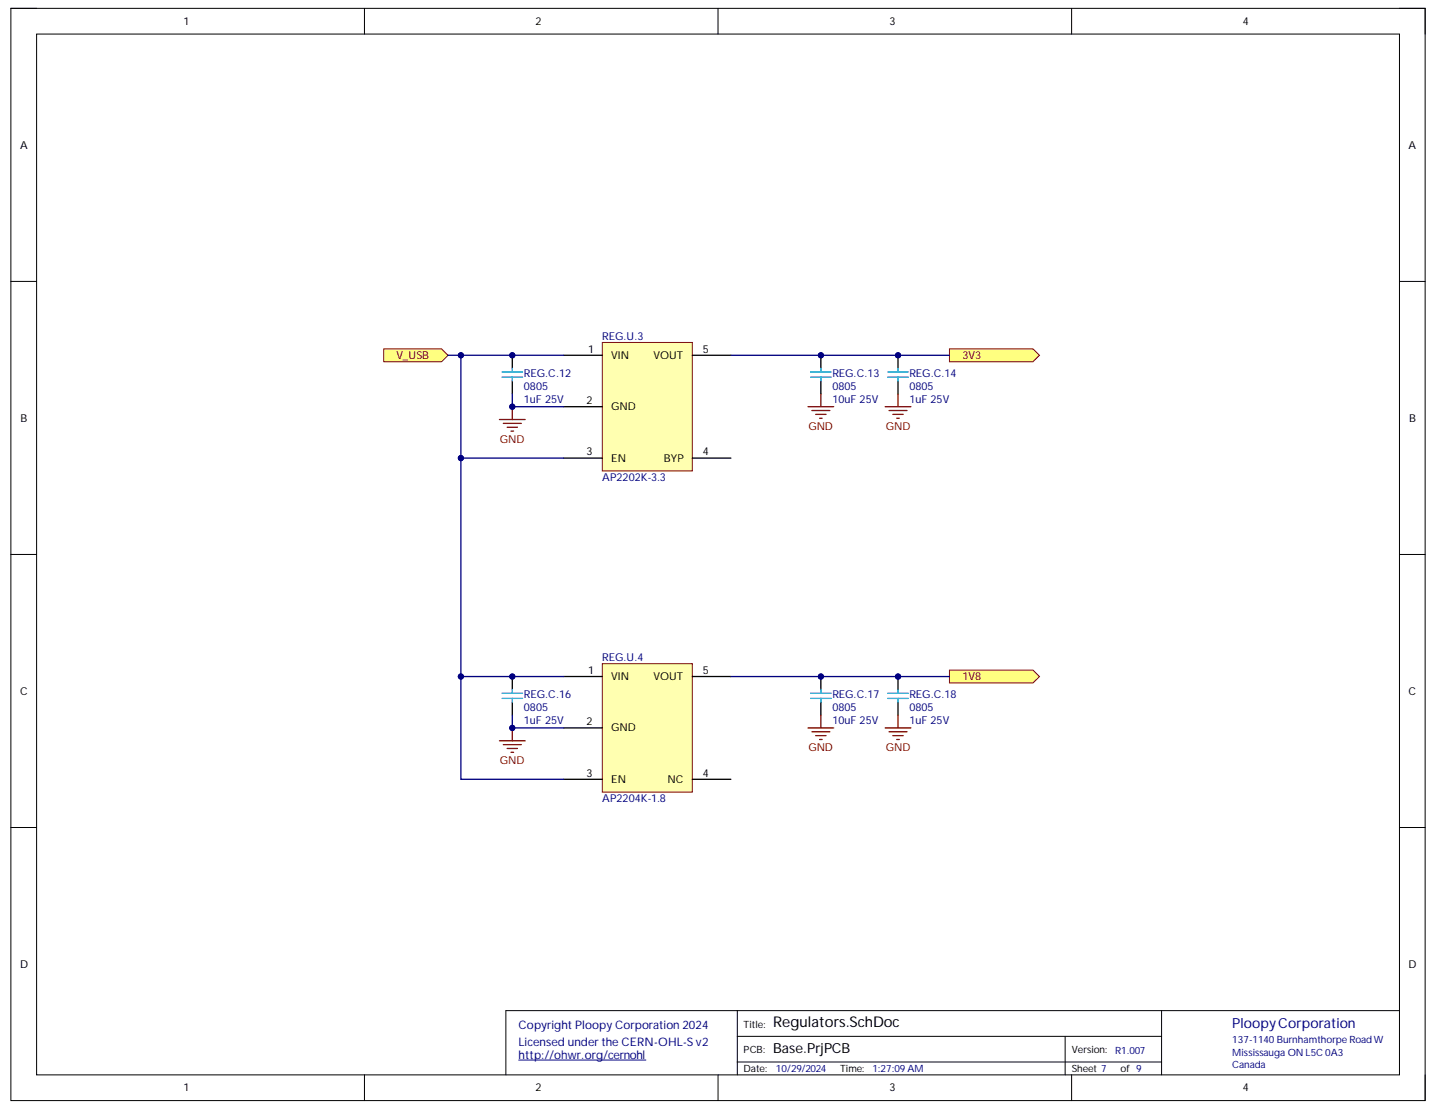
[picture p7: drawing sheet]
<svg xmlns="http://www.w3.org/2000/svg" width="279mm" height="216mm" viewBox="0 0 279 216" stroke-linecap="round" stroke-linejoin="round" font-family="sans-serif">
<path d="M2.1 1.6h274.8v212.3h-274.8z" fill="none" stroke="#000" stroke-width=".19"/>
<path d="M7.1 6.6h264.8v202.3h-264.8z" fill-rule="evenodd" fill="#fff"/>
<g fill="none" stroke="#000" stroke-width=".19">
<path d="M2.1 1.6h5M7.1 6.6h264.8v202.3h-264.8zM70.8 1.6v5M139.5 1.6v5M208.2 1.6v5M271.9 1.6h5v5M2.1 54.7h5M271.9 54.7h5M2.1 107.7h5M271.9 107.8h5M2.1 160.8h5M271.9 160.8h5"/>
<path d="M143.3 196.4v12.5M225.7 196.4v12.5M271.9 196.4h-173.6v12.5M70.8 208.9v5M139.5 208.9v5M143.3 201.4h82.4M143.3 206.4h82.4M207 201.4v7.5M208.2 208.9v5M276.9 208.9v5"/>
</g>
<path d="M100.8 206h24.7" fill="none" stroke="#000080" stroke-width=".19"/>
<path d="M99.5 79v2.5M157 79h5M157.7 79.8h3.5M159.5 76.5v2.5M97 81.5h5M97.8 82.3h3.5M98.5 83h2M99.3 83.8h.5M158.5 80.5h2M159.2 81.3h.5" fill="none" stroke="#800000" stroke-width=".25"/>
<circle cx="99.5" cy="79" r=".5" fill="#000080"/>
<circle cx="99.5" cy="79" r=".5" fill="none" stroke="#000080" stroke-width=".19"/>
<circle cx="99.5" cy="69" r=".5" fill="#000080"/>
<circle cx="99.5" cy="69" r=".5" fill="none" stroke="#000080" stroke-width=".19"/>
<path d="M99.5 69v2.5" fill="none" stroke="#000" stroke-width=".25"/>
<circle cx="99.5" cy="69" r=".5" fill="#000080"/>
<circle cx="99.5" cy="69" r=".5" fill="none" stroke="#000080" stroke-width=".19"/>
<path d="M99.5 74v2.5" fill="none" stroke="#000" stroke-width=".25"/>
<path d="M97.5 73.3h4M97.5 72.3h4M99.5 71.5v.8M99.5 73.3v.7" fill="none" stroke="#009cca" stroke-width=".25"/>
<path d="M74.6 67.8h11.2l1.3 1.2-1.3 1.3h-11.2z" fill-rule="evenodd" fill="#ffff80"/>
<path d="M74.6 67.8h11.2l1.3 1.2-1.3 1.3h-11.2z" fill="none" stroke="#800000" stroke-width=".19"/>
<path d="M184.5 67.8h16.2l1.3 1.2-1.3 1.3h-16.2z" fill-rule="evenodd" fill="#ffff80"/>
<path d="M184.5 67.8h16.2l1.3 1.2-1.3 1.3h-16.2z" fill="none" stroke="#800000" stroke-width=".19"/>
<circle cx="159.5" cy="69" r=".5" fill="#000080"/>
<circle cx="159.5" cy="69" r=".5" fill="none" stroke="#000080" stroke-width=".19"/>
<path d="M159.5 69v2.5" fill="none" stroke="#000" stroke-width=".25"/>
<circle cx="159.5" cy="69" r=".5" fill="#000080"/>
<circle cx="159.5" cy="69" r=".5" fill="none" stroke="#000080" stroke-width=".19"/>
<path d="M159.5 74v2.5" fill="none" stroke="#000" stroke-width=".25"/>
<path d="M157.5 73.3h4M157.5 72.3h4M159.5 71.5v.8M159.5 73.3v.7" fill="none" stroke="#009cca" stroke-width=".25"/>
<circle cx="174.5" cy="69" r=".5" fill="#000080"/>
<circle cx="174.5" cy="69" r=".5" fill="none" stroke="#000080" stroke-width=".19"/>
<path d="M174.5 69v2.5" fill="none" stroke="#000" stroke-width=".25"/>
<circle cx="174.5" cy="69" r=".5" fill="#000080"/>
<circle cx="174.5" cy="69" r=".5" fill="none" stroke="#000080" stroke-width=".19"/>
<path d="M174.5 74v2.5" fill="none" stroke="#000" stroke-width=".25"/>
<path d="M172.5 73.3h4M172.5 72.3h4M174.5 71.5v.8M174.5 73.3v.7" fill="none" stroke="#009cca" stroke-width=".25"/>
<path d="M172 79h5M172.7 79.8h3.5M174.5 76.5v2.5M173.5 80.5h2M174.2 81.3h.5" fill="none" stroke="#800000" stroke-width=".25"/>
<path d="M117 66.5h17.5v25h-17.5z" fill-rule="evenodd" fill="#ffffb0"/>
<path d="M117 66.5h17.5v25h-17.5z" fill="none" stroke="#800000" stroke-width=".19"/>
<path d="M109.5 69h7.5M109.5 79h7.5M134.5 69h7.5M109.5 89h7.5M134.5 89h7.5" fill="none" stroke="#000" stroke-width=".25"/>
<path d="M117 129h17.5v24.9h-17.5z" fill-rule="evenodd" fill="#ffffb0"/>
<path d="M117 129h17.5v24.9h-17.5z" fill="none" stroke="#800000" stroke-width=".19"/>
<path d="M109.5 131.5h7.5M134.5 131.5h7.5M109.5 141.5h7.5M109.5 151.4h7.5M134.5 151.4h7.5" fill="none" stroke="#000" stroke-width=".25"/>
<circle cx="159.5" cy="131.5" r=".5" fill="#000080"/>
<circle cx="159.5" cy="131.5" r=".5" fill="none" stroke="#000080" stroke-width=".19"/>
<path d="M159.5 131.5v2.5" fill="none" stroke="#000" stroke-width=".25"/>
<circle cx="159.5" cy="131.5" r=".5" fill="#000080"/>
<circle cx="159.5" cy="131.5" r=".5" fill="none" stroke="#000080" stroke-width=".19"/>
<path d="M159.5 136.5v2.5" fill="none" stroke="#000" stroke-width=".25"/>
<path d="M157.5 135.7h4M157.5 134.7h4M159.5 134v.7M159.5 135.7v.8" fill="none" stroke="#009cca" stroke-width=".25"/>
<path d="M97 144h5M97.8 144.7h3.5M98.5 145.5h2M99.3 146.2h.5M99.5 141.5v2.5" fill="none" stroke="#800000" stroke-width=".25"/>
<circle cx="99.5" cy="141.5" r=".5" fill="#000080"/>
<circle cx="99.5" cy="141.5" r=".5" fill="none" stroke="#000080" stroke-width=".19"/>
<path d="M159.5 139v2.5M157 141.5h5M157.7 142.2h3.5M158.5 143h2M159.2 143.7h.5" fill="none" stroke="#800000" stroke-width=".25"/>
<circle cx="99.5" cy="131.5" r=".5" fill="#000080"/>
<circle cx="99.5" cy="131.5" r=".5" fill="none" stroke="#000080" stroke-width=".19"/>
<path d="M99.5 131.5v2.5" fill="none" stroke="#000" stroke-width=".25"/>
<circle cx="99.5" cy="131.5" r=".5" fill="#000080"/>
<circle cx="99.5" cy="131.5" r=".5" fill="none" stroke="#000080" stroke-width=".19"/>
<path d="M99.5 136.5v2.5" fill="none" stroke="#000" stroke-width=".25"/>
<path d="M97.5 135.7h4M97.5 134.7h4M99.5 134v.7M99.5 135.7v.8" fill="none" stroke="#009cca" stroke-width=".25"/>
<path d="M184.5 130.2h16.2l1.3 1.3-1.3 1.2h-16.2z" fill-rule="evenodd" fill="#ffff80"/>
<path d="M184.5 130.2h16.2l1.3 1.3-1.3 1.2h-16.2z" fill="none" stroke="#800000" stroke-width=".19"/>
<path d="M99.5 76.5v2.5h10" fill="none" stroke="#000080" stroke-width=".25"/>
<circle cx="99.5" cy="79" r=".5" fill="#000080"/>
<circle cx="99.5" cy="79" r=".5" fill="none" stroke="#000080" stroke-width=".19"/>
<path d="M109.5 69h-20v20h20" fill="none" stroke="#000080" stroke-width=".25"/>
<circle cx="89.5" cy="89" r=".5" fill="#000080"/>
<circle cx="89.5" cy="89" r=".5" fill="none" stroke="#000080" stroke-width=".19"/>
<circle cx="89.5" cy="69" r=".5" fill="#000080"/>
<circle cx="89.5" cy="69" r=".5" fill="none" stroke="#000080" stroke-width=".19"/>
<path d="M87.1 69h2.4" fill="none" stroke="#000080" stroke-width=".25"/>
<circle cx="89.5" cy="69" r=".5" fill="#000080"/>
<circle cx="89.5" cy="69" r=".5" fill="none" stroke="#000080" stroke-width=".19"/>
<path d="M142 69h42.5M99.5 139v2.5h10" fill="none" stroke="#000080" stroke-width=".25"/>
<circle cx="99.5" cy="141.5" r=".5" fill="#000080"/>
<circle cx="99.5" cy="141.5" r=".5" fill="none" stroke="#000080" stroke-width=".19"/>
<path d="M89.5 89v42.5h20" fill="none" stroke="#000080" stroke-width=".25"/>
<circle cx="89.5" cy="131.5" r=".5" fill="#000080"/>
<circle cx="89.5" cy="131.5" r=".5" fill="none" stroke="#000080" stroke-width=".19"/>
<circle cx="89.5" cy="89" r=".5" fill="#000080"/>
<circle cx="89.5" cy="89" r=".5" fill="none" stroke="#000080" stroke-width=".19"/>
<path d="M89.5 131.5v19.9h20" fill="none" stroke="#000080" stroke-width=".25"/>
<circle cx="89.5" cy="131.5" r=".5" fill="#000080"/>
<circle cx="89.5" cy="131.5" r=".5" fill="none" stroke="#000080" stroke-width=".19"/>
<path d="M142 131.5h42.5" fill="none" stroke="#000080" stroke-width=".25"/>
<circle cx="174.5" cy="131.5" r=".5" fill="#000080"/>
<circle cx="174.5" cy="131.5" r=".5" fill="none" stroke="#000080" stroke-width=".19"/>
<path d="M174.5 131.5v2.5" fill="none" stroke="#000" stroke-width=".25"/>
<circle cx="174.5" cy="131.5" r=".5" fill="#000080"/>
<circle cx="174.5" cy="131.5" r=".5" fill="none" stroke="#000080" stroke-width=".19"/>
<path d="M174.5 136.5v2.5" fill="none" stroke="#000" stroke-width=".25"/>
<path d="M172.5 135.7h4M172.5 134.7h4M174.5 134v.7M174.5 135.7v.8" fill="none" stroke="#009cca" stroke-width=".25"/>
<path d="M174.5 139v2.5M172 141.5h5M172.7 142.2h3.5M173.5 143h2M174.2 143.7h.5" fill="none" stroke="#800000" stroke-width=".25"/>
<text font-size="2.9" x="150.2" y="199.6">Regulators.SchDoc</text>
<text font-size="2.7" fill="#000080" x="239.4" y="199.8">PloopyCorporation</text>
<text font-size="2.7" x="150.2" y="204.6">Base.PrjPCB</text>
<g font-size="2.3" fill="#000080">
<text x="100.8" y="200">Copyright Ploopy Corporation 2024</text>
<text x="100.8" y="203.2">Licensed under the CERN-OHL-S v2</text>
<text x="100.8" y="205.8">http://ohwr.org/cernohl</text>
</g>
<g font-size="2.1">
<text x="35.7" y="4.8">1</text>
<text x="104.1" y="4.8">2</text>
<text x="172.8" y="4.8">3</text>
<text x="241.4" y="4.8">4</text>
<text x="3.9" y="28.9">A</text>
<text x="273.7" y="28.9">A</text>
<text x="114.3" y="68.5">1</text>
<text x="118.8" y="69.8">VIN</text>
<text x="127" y="69.8">VOUT</text>
<text x="136.5" y="68.5">5</text>
<text x="4" y="82">B</text>
<text x="114" y="78.5">2</text>
<text x="118.8" y="79.8">GND</text>
<text x="273.8" y="82">B</text>
<text x="114" y="88.5">3</text>
<text x="118.8" y="89.7">EN</text>
<text x="129" y="89.7">BYP</text>
<text x="136.5" y="88.5">4</text>
<text x="114.3" y="130.9">1</text>
<text x="136.5" y="130.9">5</text>
<text x="3.9" y="135">C</text>
<text x="118.8" y="132.2">VIN</text>
<text x="127" y="132.2">VOUT</text>
<text x="273.7" y="135">C</text>
<text x="114" y="141">2</text>
<text x="118.8" y="142.1">GND</text>
<text x="114" y="150.9">3</text>
<text x="118.8" y="152.2">EN</text>
<text x="129.7" y="152.2">NC</text>
<text x="136.5" y="150.9">4</text>
<text x="3.9" y="188">D</text>
<text x="273.7" y="188">D</text>
<text x="35.7" y="212.1">1</text>
<text x="104.1" y="212.1">2</text>
<text x="172.8" y="212.1">3</text>
<text x="241.4" y="212.1">4</text>
</g>
<g font-size="2.1" fill="#000080">
<text x="117" y="66">REG.U.3</text>
<text x="101.8" y="73.3">REG.C.12</text>
<text x="101.8" y="75.7">0805</text>
<text x="161.7" y="73.3">REG.C.13</text>
<text x="161.7" y="75.7">0805</text>
<text x="176.7" y="73.3">REG.C.14</text>
<text x="176.7" y="75.7">0805</text>
<text x="101.8" y="78.2">1uF 25V</text>
<text x="161.7" y="78.2">10uF 25V</text>
<text x="176.7" y="78.2">1uF 25V</text>
<text x="117" y="93.5">AP2202K-3.3</text>
<text x="117" y="128.4">REG.U.4</text>
<text x="101.8" y="135.7">REG.C.16</text>
<text x="161.7" y="135.7">REG.C.17</text>
<text x="176.7" y="135.7">REG.C.18</text>
<text x="101.8" y="140.7">1uF 25V</text>
<text x="101.8" y="138.2">0805</text>
<text x="161.7" y="140.7">10uF 25V</text>
<text x="161.7" y="138.2">0805</text>
<text x="176.7" y="140.7">1uF 25V</text>
<text x="176.7" y="138.2">0805</text>
<text x="117" y="155.9">AP2204K-1.8</text>
</g>
<g font-size="2.1" fill="#800000">
<text x="77" y="69.8">V_USB</text>
<text x="187" y="69.8">3V3</text>
<text x="157.1" y="83.5">GND</text>
<text x="172.1" y="83.5">GND</text>
<text x="97.1" y="86">GND</text>
<text x="187" y="132.2">1V8</text>
<text x="97.1" y="148.4">GND</text>
<text x="157.1" y="145.9">GND</text>
<text x="172.1" y="145.9">GND</text>
</g>
<g font-size="1.9">
<text x="144.5" y="199.7">Title:</text>
<text x="144.5" y="208.4">Date:</text>
<text x="144.5" y="204.7">PCB:</text>
<text x="163.2" y="208.4">Time:</text>
<text x="208.2" y="204.7">Version:</text>
<text x="208.2" y="208.4">Sheet 7</text>
<text x="217.7" y="208.4">of 9</text>
</g>
<g font-size="1.9" fill="#000080">
<text x="239.4" y="202.6">137-1140Burnhamthorpe Road W</text>
<text x="150.7" y="208.4">10/29/2024</text>
<text x="169.5" y="208.4">1:27:09AM</text>
<text x="216.7" y="204.9">R1.007</text>
<text x="239.4" y="205.2">Mississauga ON L5C 0A3</text>
<text x="239.4" y="207.6">Canada</text>
</g>
</svg>
